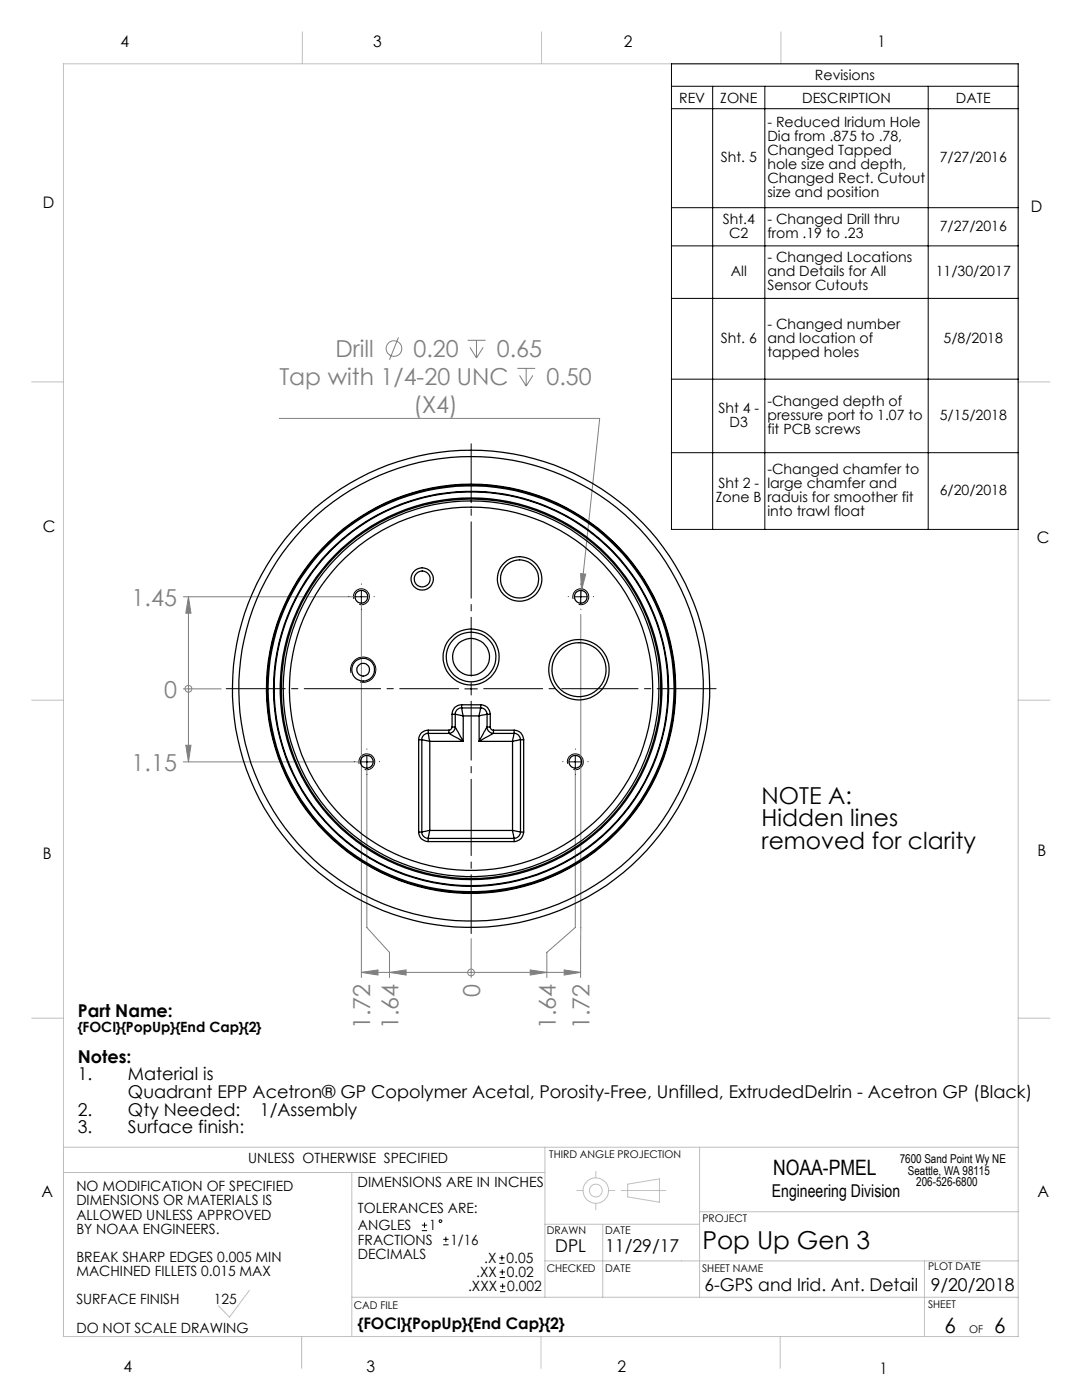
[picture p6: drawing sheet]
<svg xmlns="http://www.w3.org/2000/svg" width="216mm" height="279mm" viewBox="0 0 216 279" stroke-linecap="round" stroke-linejoin="round" font-family="sans-serif">
<g fill="none" stroke="#c0c0c0" stroke-width=".2">
<path d="M12.7 12.7h190.5v254h-190.5zM60.3 6.3v6.4M108.1 6.3v6.4M155.8 6.3v6.4M6.3 76.2h6.4M203.2 76.2h6.3M6.3 139.7h6.4M203.2 139.7h6.3M6.3 203.2h6.4M203.2 203.2h6.3M12.7 229h190.5M12.7 234h96"/>
<path d="M70.2 234v32.7M108.7 229v29.9M115.1 237.6h1.2M118.9 233.8v1.3M121.4 237.6h1.3M124 237.6h8.9M125.2 236.3l6.4-1v4.6l-6.4-1zM139.6 229v29.9M49.8 257.5l-4 5.4-2.2-2.3M70.2 258.9h133M108.7 251.6h94.5M108.7 244.3h30.9"/>
<path d="M118.9 240.1v1.3M120.3 244.3v14.6M139.6 241.8h63.6M184.5 251.6v15.1M60.2 266.7v6.4M108 266.7v6.4M155.7 266.7v6.4"/>
<circle cx="118.9" cy="237.6" r="2.53"/>
<circle cx="118.9" cy="237.6" r="1.27"/>
</g>
<g fill="none" stroke="#808080" stroke-width=".2">
<path d="M79.5 67.3l-1.8 4.5M93.3 67.9h3.6M93.8 69.3l1.3 2.1M95.1 67.9v3.5M96.4 69.3l-1.3 2.1M103.2 73.5h3.6M103.7 74.9l1.3 2.1M105 73.5v3.5M106.3 74.9l-1.3 2.1M55.7 83.5h64l-3.7 34.3M36.6 119.1h34.5M37.6 119.1v32.9"/>
<path d="M37.6 119.1l.5 3.3h-1zM115.9 114.5l1 .1-.9 3.2zM116 117.8l-.3 2.6M36.6 137.5h7.5M37.6 137.5h.1M72.1 120.1v75M115.9 122.6v72.5M36.6 152h35.6M37.1 148.7h1l-.5 3.3zM73.2 153v32.1l4.5 5v5M114.8 153v32.1l-5.7 5v5M72.1 194.1l3.3-.5v1z"/>
<path d="M72.1 194.1h43.8M77.7 194.1l3.3-.5v1zM94 194.1h.1M94 187.3v7.8M105.8 193.6l3.3 .5-3.3 .5zM112.6 193.6l3.3 .5-3.3 .5z"/>
<circle cx="78.6" cy="69.6" r="1.55"/>
<circle cx="37.6" cy="137.5" r=".68"/>
<circle cx="94" cy="194.1" r=".68"/>
</g>
<g fill="none" stroke="#000" stroke-width=".2">
<path d="M134 12.7h69.2v93h-69.2zM134 17.2h69.2M142.2 17.2v88.5M152.6 17.2v88.5M185.2 17.2v88.5M134 21.7h69.2M134 41.5h69.2M134 49.1h69.2M134 59.5h69.2M134 75.7h69.2M134 90.3h69.2M70.6 119.5a1.58 1.58 0 0 1 1.4-2 1.58 1.58 0 0 1 1.7 1.7 1.58 1.58 0 0 1-2 1.4"/>
<path d="M70.9 119.1h2.4M72.1 117.8v2.5M114.4 119.5a1.58 1.58 0 0 1 1.4-2 1.58 1.58 0 0 1 1.7 1.7 1.58 1.58 0 0 1-2 1.4M114.7 119.1h2.4M115.9 117.8v2.5M70 134.3a2.53 2.53 0 0 1 2.3-3.2 2.53 2.53 0 0 1 2.7 2.8 2.53 2.53 0 0 1-3.2 2.2M92.7 137.5h2.5M94 136.2v2.5M71.6 152.4a1.59 1.59 0 0 1 1.4-2 1.59 1.59 0 0 1 1.8 1.8 1.59 1.59 0 0 1-2 1.4M71.9 152h2.5M73.2 150.8v2.5M113.3 152.4a1.58 1.58 0 0 1 1.4-1.9 1.58 1.58 0 0 1 1.7 1.7 1.58 1.58 0 0 1-2 1.4"/>
<path d="M113.6 152h2.5M114.8 150.8v2.5"/>
</g>
<path d="M91.5 137.4h-46.4M94 134.9v-46.3M94 139.9v46.4M96.5 137.4h46.4" fill="none" stroke="#000" stroke-width=".2" stroke-dasharray="15.2 1.3 1.3 1.3" stroke-dashoffset="3.5"/>
<g fill="none" stroke="#000" stroke-width=".2" stroke-dasharray="15.2 1.3 1.3 1.3">
<path d="M69.6 119.1h.1M72.1 116.6v-.1M74.6 119.1h.1M113.4 119.1h.1M115.9 116.6v-.1M118.4 119.1h.1M72.1 121.6h.1M115.9 121.6h.1M70.7 152h.1M73.2 149.5h.1M73.2 154.5h.1M75.7 152h.1"/>
<path d="M112.3 152h.1M114.8 149.5h.1M114.8 154.5h.1M117.3 152h.1"/>
</g>
<g fill="#808080">
<path d="M115.9 114.5l1 .1-.9 3.2z"/>
<path d="M37.1 148.7h1l-.5 3.3zM37.6 119.1l.5 3.3h-1z"/>
<path d="M77.7 194.1l3.3-.5v1zM72.1 194.1l3.3-.5v1zM105.8 193.6l3.3 .5-3.3 .5zM112.6 193.6l3.3 .5-3.3 .5z"/>
</g>
<g fill="none" stroke="#000" stroke-width=".25">
<path d="M83.5 147.6h.7M83.5 147.6v18.5M84.2 147.6l1.6 .4M84.2 147.6v18.5M85.4 145.7a1.81 1.81 0 0 0-1.9 1.9M85.4 145.7v.7M85.4 146.4a1.21 1.21 0 0 0-1.2 1.2M85.4 146.4l.4 1.6M85.4 145.7h4.2M85.4 146.4h4.2M85.8 148v17.7M85.8 148h6.6"/>
<path d="M89.6 145.7v.7M89.6 146.4l2.8 1.6M90.2 145.1a.75 .75 0 0 1-.6 .6M90.2 142.6h.6M90.2 145.1h.6M90.2 142.6v2.5M90.8 145.1a1.33 1.33 0 0 1-1.2 1.3M90.8 145.1l1.6 2.9M90.8 142.6l1.6 .3M90.8 142.6v2.5M92.1 140.7a1.81 1.81 0 0 0-1.9 1.9M92.1 140.7v.6"/>
<path d="M92.1 141.3a1.21 1.21 0 0 0-1.3 1.3M92.1 141.3l.3 1.6M92.1 140.7h3.8M92.1 141.3h3.8M92.4 142.9v5.1M92.4 142.9h3.2M95.6 142.9v5.1M95.6 148h6.7M95.9 140.7a1.87 1.87 0 0 1 1.9 1.9M95.9 140.7v.6M95.9 141.3a1.26 1.26 0 0 1 1.3 1.3M95.9 141.3l-.3 1.6"/>
<path d="M97.2 142.6h.6M97.2 145.1h.6M97.2 145.1a1.26 1.26 0 0 0 1.3 1.3M97.2 142.6l-1.6 .3M97.2 145.1l-1.6 2.9M97.2 142.6v2.5M97.8 145.1a.66 .66 0 0 0 .7 .6M97.8 142.6v2.5M98.5 145.7v.7M98.5 146.4l-2.9 1.6M98.5 145.7h4.1M98.5 146.4h4.1"/>
<path d="M102.3 148v17.7M102.6 145.7a1.87 1.87 0 0 1 1.9 1.9M102.6 146.4a1.26 1.26 0 0 1 1.3 1.2M102.6 145.7v.7M102.6 146.4l-.3 1.6M103.9 147.6h.6M103.9 147.6l-1.6 .4M103.9 147.6v18.5M104.5 147.6v18.5M83.5 166.1a1.87 1.87 0 0 0 1.9 1.9M83.5 166.1h.7M84.2 166.1a1.26 1.26 0 0 0 1.2 1.2"/>
<path d="M85.4 167.3v.7M85.4 168h17.2M85.4 167.3h17.2M85.8 165.7l-1.6 .4M85.8 165.7l-.4 1.6M85.8 165.7h16.5M102.3 165.7l.3 1.6M102.3 165.7l1.6 .4M102.6 167.3v.7M103.9 166.1h.6M103.9 166.1a1.33 1.33 0 0 1-1.3 1.2M104.5 166.1a1.93 1.93 0 0 1-1.9 1.9"/>
<circle cx="72.1" cy="119.1" r="1.28"/>
<circle cx="84.2" cy="115.5" r="2.23"/>
<circle cx="84.2" cy="115.5" r="1.6"/>
<circle cx="103.7" cy="115.5" r="4.5"/>
<circle cx="103.7" cy="115.5" r="3.8"/>
<circle cx="115.9" cy="119.1" r="1.28"/>
<circle cx="72.5" cy="133.6" r="2.28"/>
<circle cx="72.5" cy="133.7" r="1.27"/>
<circle cx="94" cy="137.5" r="40.7"/>
<circle cx="94" cy="137.5" r="39.3"/>
<circle cx="94" cy="137.5" r="40.5"/>
<circle cx="94" cy="137.5" r="37.5"/>
<circle cx="94" cy="137.5" r="39.4"/>
<circle cx="94" cy="131.1" r="5.6"/>
<circle cx="94" cy="131.1" r="3.7"/>
<circle cx="94" cy="131.1" r="5"/>
<circle cx="94" cy="137.5" r="36.3"/>
<circle cx="94" cy="137.5" r="38.1"/>
<circle cx="94" cy="137.5" r="37.9"/>
<circle cx="94" cy="137.5" r="47.6"/>
<circle cx="94" cy="137.5" r="46.3"/>
<circle cx="94" cy="137.5" r="40.8"/>
<circle cx="115.5" cy="133.7" r="6"/>
<circle cx="115.5" cy="133.7" r="5.4"/>
<circle cx="73.2" cy="152" r="1.28"/>
<circle cx="114.8" cy="152" r="1.27"/>
</g>
<g fill="none" stroke="#000" stroke-width=".2">
<path d="M84.2 245.6h1M84.2 244.5h1M84.7 244v1M88.4 248.4h1.1M88.4 247.3h1.1M89 246.8v1.1M99.6 252.1h1.1M99.6 251h1.1M99.7 255h1.1M99.7 253.9h1.1M99.8 257.8h1M99.8 256.7h1"/>
<path d="M100.2 250.5v1.1M100.2 253.3v1.1M100.3 256.2v1"/>
<circle cx="87.9" cy="243.7" r=".28"/>
</g>
<text font-size="4.9" x="140.2" y="249.3">Pop Up Gen 3</text>
<g font-size="4.7" fill="#808080">
<text x="67" y="71.3">Drill</text>
<text x="82.5" y="71.3">0.20</text>
<text x="99.1" y="71.3">0.65</text>
<text x="55.7" y="76.9">Tap with 1/4-20 UNC</text>
<text x="109" y="76.9">0.50</text>
<text x="82.5" y="82.5">(X4)</text>
<text x="26.3" y="120.8">1.45</text>
<text x="32.7" y="139.2">0</text>
<text x="26.3" y="153.8">1.15</text>
<text x="95.8" y="198.9" transform="rotate(-90 95.8 198.9)">0</text>
<text x="73.9" y="205.4" transform="rotate(-90 73.9 205.4)">1.72</text>
<text x="79.5" y="205.4" transform="rotate(-90 79.5 205.4)">1.64</text>
<text x="110.9" y="205.4" transform="rotate(-90 110.9 205.4)">1.64</text>
<text x="117.6" y="205.4" transform="rotate(-90 117.6 205.4)">1.72</text>
</g>
<g font-size="4.7">
<text x="152" y="160.4">NOTE A:</text>
<text x="152" y="164.9">Hidden lines</text>
<text x="152" y="169.4">removed for clarity</text>
</g>
<g font-size="4.2">
<text x="154.3" y="234.4">NOAA-PMEL</text>
<text x="188.4" y="266">6</text>
<text x="198.4" y="266">6</text>
</g>
<g font-size="3.5">
<text x="15.5" y="202.9">Part Name:</text>
<text x="15.5" y="212.1">Notes:</text>
<text x="15.5" y="215.6">1.</text>
<text x="25.5" y="215.6">Material is</text>
<text x="25.5" y="219.1">Quadrant EPP Acetron® GP Copolymer Acetal, Porosity-Free, Unfilled, ExtrudedDelrin - Acetron GP (Black)</text>
<text x="15.5" y="222.7">2.</text>
<text x="15.5" y="226.2">3.</text>
<text x="25.5" y="222.7">Qty Needed:</text>
<text x="25.5" y="226.2">Surface finish:</text>
<text x="51.9" y="222.7">1/Assembly</text>
<text x="154" y="239">Engineering Division</text>
<text x="110.8" y="249.9">DPL</text>
<text x="120.8" y="249.9">11/29/17</text>
<text x="140.6" y="257.7">6-GPS and Irid. Ant. Detail</text>
<text x="185.7" y="257.7">9/20/2018</text>
</g>
<g font-size="3.2">
<text x="24.1" y="9.4">4</text>
<text x="74.5" y="9.4">3</text>
<text x="124.5" y="9.4">2</text>
<text x="175.1" y="9.4">1</text>
<text x="8.5" y="41.5">D</text>
<text x="205.7" y="42.3">D</text>
<text x="8.5" y="106.3">C</text>
<text x="206.9" y="108.3">C</text>
<text x="8.5" y="171.5">B</text>
<text x="207" y="170.9">B</text>
<text x="8.3" y="239">A</text>
<text x="207" y="239">A</text>
<text x="71.4" y="265.2">{FOCI}{PopUp}{End Cap}{2}</text>
<text x="24.6" y="273.8">4</text>
<text x="73.1" y="273.9">3</text>
<text x="123.2" y="273.8">2</text>
<text x="175.5" y="274.1">1</text>
</g>
<g font-size="2.8">
<text x="162.6" y="16">Revisions</text>
<text x="135.5" y="20.5">REV</text>
<text x="143.7" y="20.5">ZONE</text>
<text x="160.1" y="20.5">DESCRIPTION</text>
<text x="190.8" y="20.5">DATE</text>
<text x="153.1" y="25.3">- Reduced Iridum Hole</text>
<text x="153.1" y="28.1">Dia from .875 to .78,</text>
<text x="143.8" y="32.3">Sht. 5</text>
<text x="153.1" y="30.9">Changed Tapped</text>
<text x="153.1" y="33.8">hole size and depth,</text>
<text x="187.5" y="32.3">7/27/2016</text>
<text x="153.1" y="36.6">Changed Rect. Cutout</text>
<text x="153.1" y="39.4">size and position</text>
<text x="144.2" y="44.6">Sht.4</text>
<text x="145.5" y="47.5">C2</text>
<text x="153.1" y="44.6">- Changed Drill thru</text>
<text x="153.1" y="47.5">from .19 to .23</text>
<text x="187.5" y="46">7/27/2016</text>
<text x="153.1" y="52.3">- Changed Locations</text>
<text x="145.8" y="55.1">All</text>
<text x="153.1" y="55.1">and Details for All</text>
<text x="153.1" y="57.9">Sensor Cutouts</text>
<text x="186.7" y="55.1">11/30/2017</text>
<text x="153.1" y="65.6">- Changed number</text>
<text x="143.8" y="68.4">Sht. 6</text>
<text x="153.1" y="68.4">and location of</text>
<text x="153.1" y="71.2">tapped holes</text>
<text x="188.3" y="68.4">5/8/2018</text>
<text x="143.3" y="82.4">Sht 4 -</text>
<text x="153.1" y="81">-Changed depth of</text>
<text x="153.1" y="83.8">pressure port to 1.07 to</text>
<text x="187.5" y="83.8">5/15/2018</text>
<text x="145.6" y="85.2">D3</text>
<text x="153.1" y="86.6">fit PCB screws</text>
<text x="153.1" y="94.5">-Changed chamfer to</text>
<text x="142.8" y="100.2">Zone B</text>
<text x="143.3" y="97.4">Sht 2 -</text>
<text x="153.1" y="97.4">large chamfer and</text>
<text x="153.1" y="100.2">raduis for smoother fit</text>
<text x="187.5" y="98.8">6/20/2018</text>
<text x="153.1" y="103">into trawl float</text>
<text x="15.5" y="205.9">{FOCI}{PopUp}{End Cap}{2}</text>
<text x="49.5" y="232.2">UNLESS OTHERWISE SPECIFIED</text>
<text x="15.2" y="237.7">NO MODIFICATION OF SPECIFIED</text>
<text x="71.3" y="236.9">DIMENSIONS ARE IN INCHES</text>
<text x="15.2" y="240.6">DIMENSIONS OR MATERIALS IS</text>
<text x="15.2" y="243.4">ALLOWED UNLESS APPROVED</text>
<text x="71.4" y="242">TOLERANCES ARE:</text>
<text x="71.4" y="245.6">ANGLES</text>
<text x="85.6" y="245.6">1</text>
<text x="15.2" y="246.2">BY NOAA ENGINEERS.</text>
<text x="15.2" y="251.9">BREAK SHARP EDGES 0.005 MIN</text>
<text x="71.4" y="251.2">DECIMALS</text>
<text x="71.4" y="248.4">FRACTIONS</text>
<text x="89.9" y="248.4">1/16</text>
<text x="15.2" y="254.7">MACHINED FILLETS 0.015 MAX</text>
<text x="93.4" y="257.7">.XXX</text>
<text x="95" y="254.9">.XX</text>
<text x="96.6" y="252.1">.X</text>
<text x="101.1" y="252.1">0.05</text>
<text x="101.2" y="254.9">0.02</text>
<text x="101.2" y="257.7">0.002</text>
<text x="15.2" y="260.3">SURFACE FINISH</text>
<text x="42.7" y="260.3">125</text>
<text x="15.2" y="266">DO NOT SCALE DRAWING</text>
</g>
<g font-size="2.4">
<text x="179.5" y="232.2">7600 Sand Point Wy NE</text>
<text x="181.2" y="234.4">Seattle, WA 98115</text>
<text x="182.8" y="236.7">206-526-6800</text>
</g>
<g font-size="2.1">
<text x="109.6" y="231.2">THIRD ANGLE PROJECTION</text>
<text x="140.2" y="243.8">PROJECT</text>
<text x="109.1" y="246.3">DRAWN</text>
<text x="120.8" y="246.3">DATE</text>
<text x="109.1" y="253.9">CHECKED</text>
<text x="120.8" y="253.9">DATE</text>
<text x="140.1" y="253.9">SHEET NAME</text>
<text x="185.2" y="253.5">PLOT DATE</text>
<text x="70.6" y="261.3">CAD FILE</text>
<text x="185.2" y="261.1">SHEET</text>
<text x="193.4" y="266">OF</text>
</g>
</svg>
